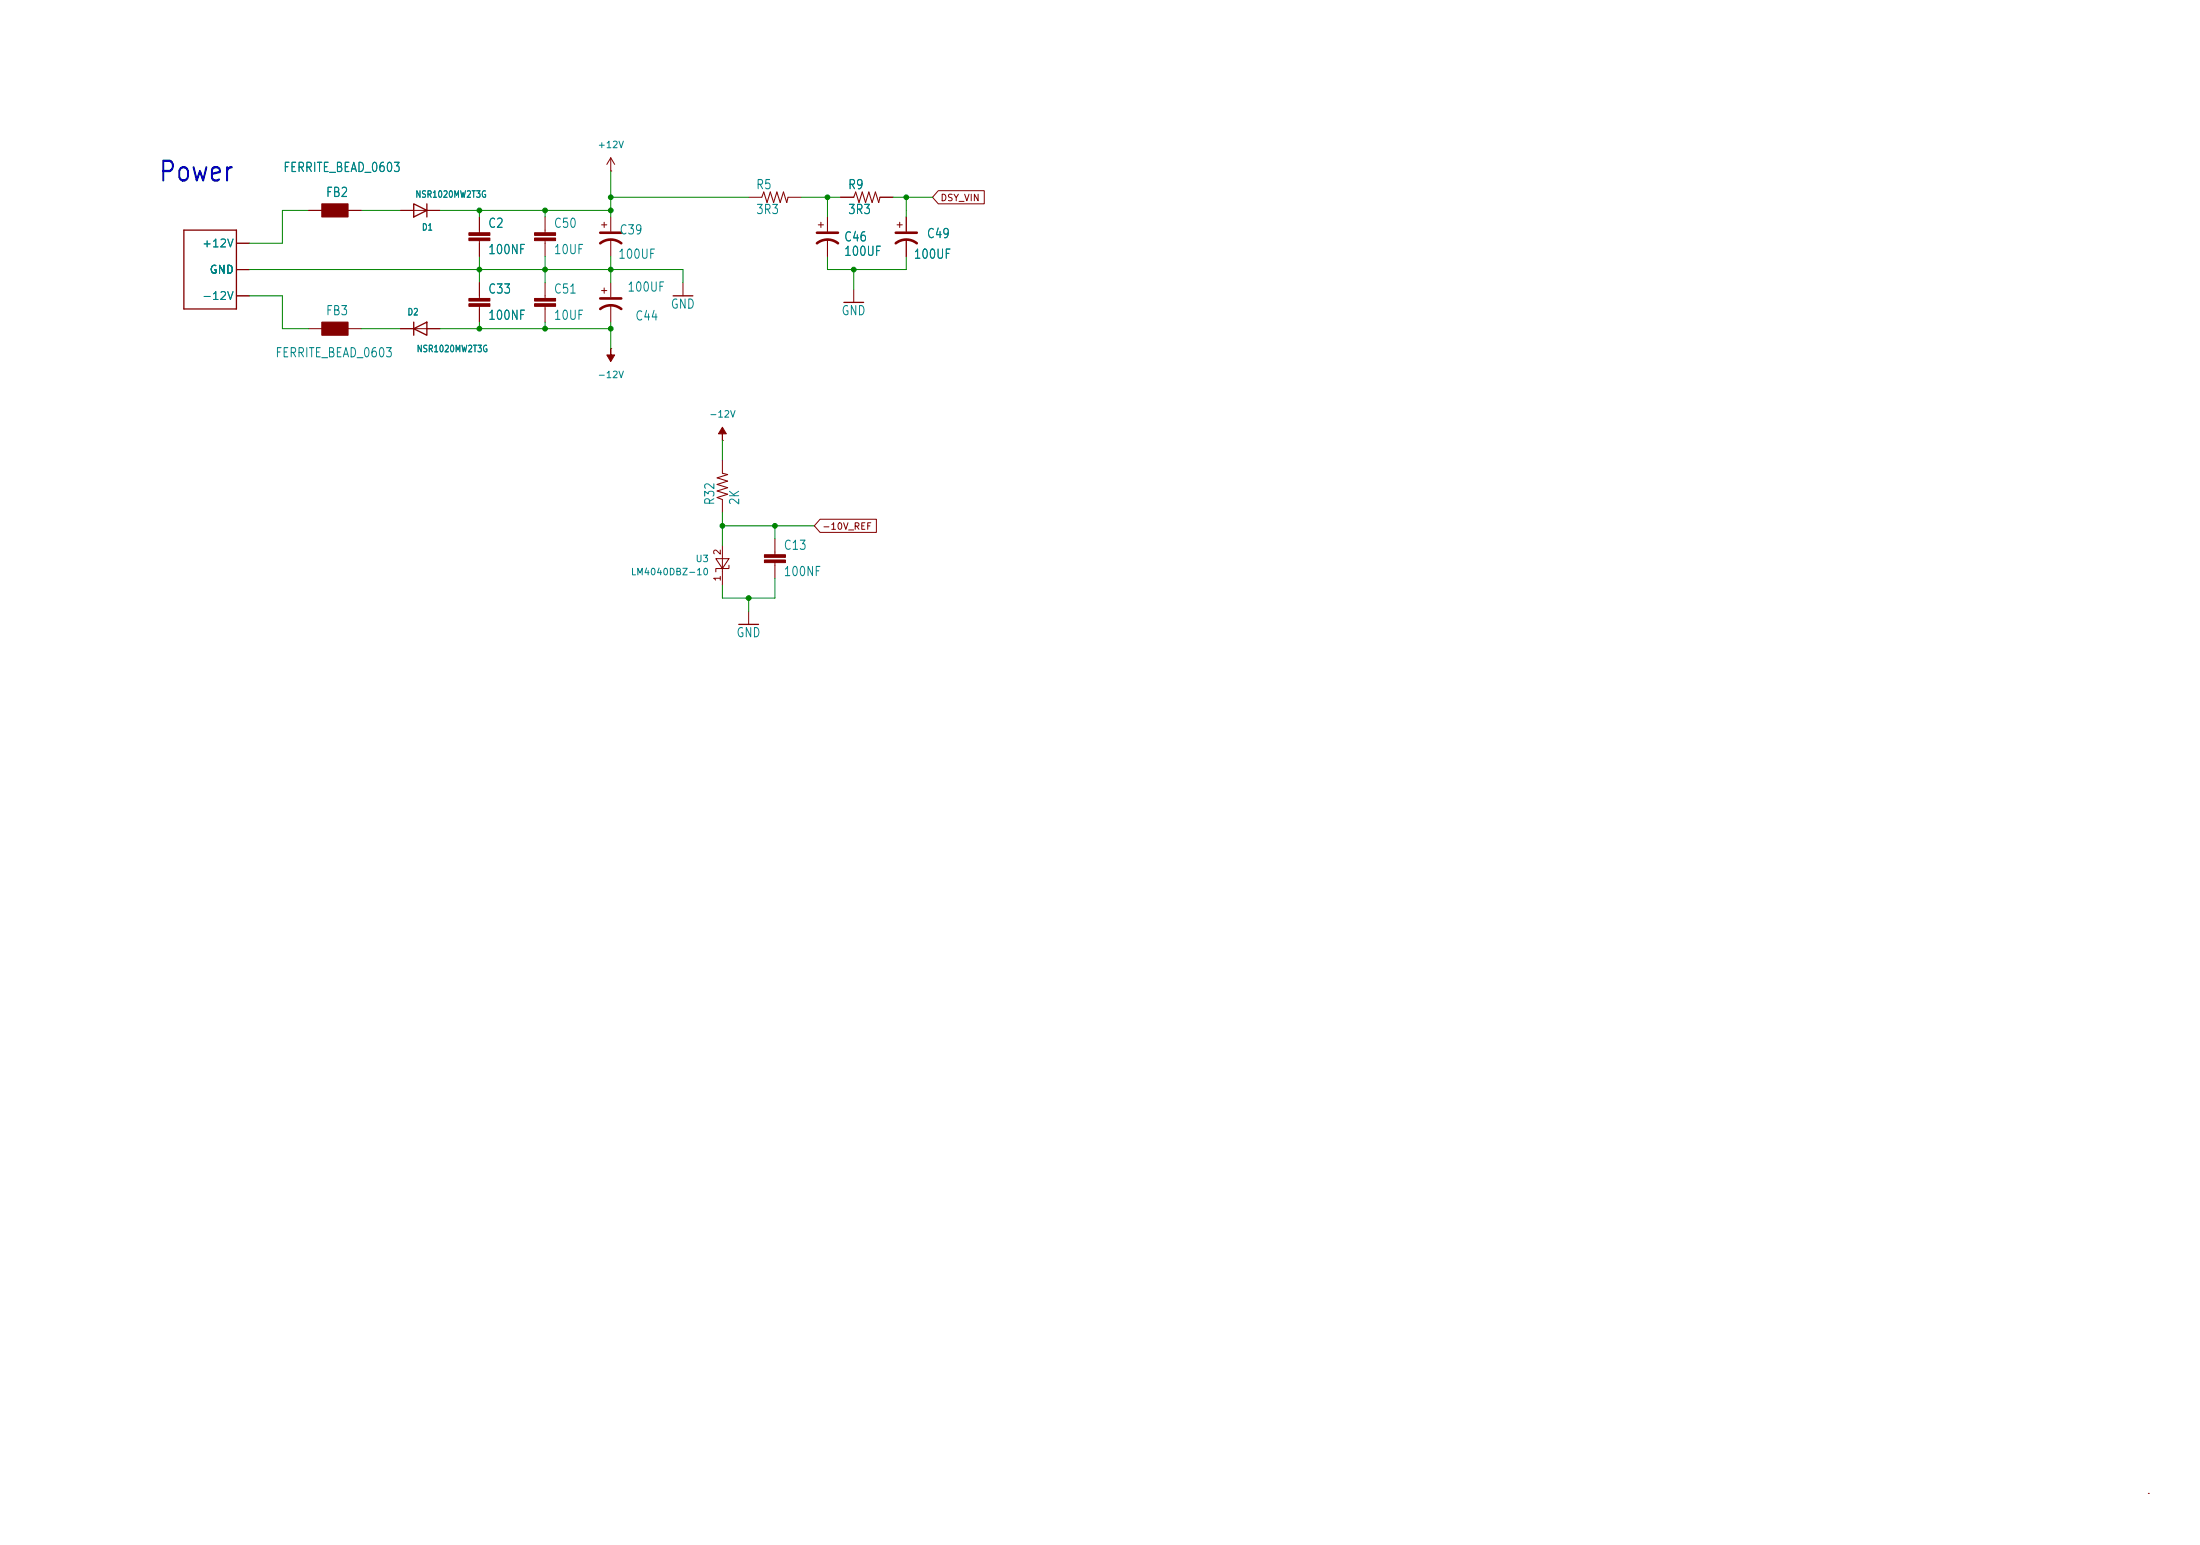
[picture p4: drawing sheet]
<svg xmlns="http://www.w3.org/2000/svg" width="425mm" height="299mm" viewBox="0 0 425 299" stroke-linecap="round" stroke-linejoin="round" font-family="sans-serif">
<g fill="none" stroke="#840000" stroke-width=".19">
<path d="M118.1 33h.1M118.1 30.5v2.5M118.1 30.5l-.8 1.3M118.1 30.5l.8 1.3M144.8 38.1h2.5M152.4 38.1h2.5M162.6 38.1h2.5M170.2 38.1h2.5M181.5 36.9h8.8v2.5h-8.8l-1.2-1.3zM45.7 52.1h2.6M45.7 57.2h2.6M45.7 47h2.6"/>
<path d="M59.7 40.7h2.5M67.3 40.7h2.5M77.5 40.7h7.6M92.7 41.9v3.1M92.7 46.5v3.1M92.7 54.6v3.1M92.7 59.2v3.1M105.4 41.9v3.1M105.4 46.5v3.1M105.4 54.6v3.1M105.4 59.2v3.1M116.3 43.5h1"/>
<path d="M116.3 56.2h1M116.8 43v1M116.8 55.7v1M118.1 41.9v2.8M118.1 46.3v3.3M118.1 54.6v2.8M118.1 59v3.3M132.1 54.6v2.6M158.2 43.5h1.1M158.7 43v1M160 41.9v2.8M160 46.3v3.3"/>
<path d="M165.1 55.9v2.5M173.5 43.5h1M174 43v1M175.3 41.9v2.8M175.3 46.3v3.3M59.7 63.5h2.5M67.3 63.5h2.5M77.5 63.5h7.6M118.1 67.3h.1M139.7 85.1h.1M139.7 88.9v2.6M139.7 96.5v2.6"/>
<path d="M139.7 105.4v7.7M144.8 118.1v2.6M149.9 104.2v3M149.9 108.7v3.1M158.6 100.4h10.9v2.5h-10.9l-1.1-1.3zM415.4 288.6h.1"/>
</g>
<g fill="#840000" stroke="#840000" stroke-width=".19">
<path d="M62.2 39.4h5.1v2.5h-5.1z"/>
<path d="M139.7 82.6l.8 1.2h-.8v1.3v-1.3h-.8z"/>
<path d="M147.8 107.2h4.1v.5h-4.1z"/>
<path d="M147.8 108.2h4.1v.5h-4.1z"/>
<path d="M103.4 57.7h4v.5h-4z"/>
<path d="M103.4 58.7h4v.5h-4z"/>
<path d="M118.1 67.3v1.3h.8l-.8 1.3-.8-1.3h.8z"/>
<path d="M90.7 45h4v.5h-4z"/>
<path d="M90.7 46h4v.5h-4z"/>
<path d="M62.2 62.3h5.1v2.5h-5.1z"/>
<path d="M103.4 45h4v.5h-4z"/>
<path d="M103.4 46h4v.5h-4z"/>
<path d="M90.7 57.7h4v.5h-4z"/>
<path d="M90.7 58.7h4v.5h-4z"/>
</g>
<path d="M80 39.4l2.5 1.3-2.5 1.2zM82.5 39.4v2.5M35.6 44.5h10.1v15.2h-10.1zM130.2 57.2h3.8M163.2 58.4h3.8M80 63.5l2.5-1.2v2.5zM80 62.3v2.5M142.9 120.7h3.8" fill="none" stroke="#840000" stroke-width=".25"/>
<path d="M147.3 38.1l.4-1 .6 2 .7-2 .6 2 .6-2 .7 2 .6-2 .6 2 .3-1M165.1 38.1l.4-1 .6 2 .7-2 .6 2 .6-2 .7 2 .6-2 .6 2 .3-1M139.7 91.5l1 .2-2 .7 2 .6-2 .6 2 .7-2 .6 2 .6-2 .7 1 .3M138.4 108h2.6l-1.3 1.9zM141 109.2v.7h-2.6v.6" fill="none" stroke="#840000" stroke-width=".2"/>
<path d="M116.1 47a3.3 3.3 0 0 1 4 0M116.1 59.7a3.3 3.3 0 0 1 4 0M116.1 45h4M116.1 57.7h4M158 47a3.3 3.3 0 0 1 4.1 0M158 45h4.1M173.2 47a3.3 3.3 0 0 1 4.1 0M173.2 45h4.1" fill="none" stroke="#840000" stroke-width=".51"/>
<g fill="none" stroke="#008400" stroke-width=".19">
<path d="M118.1 33v8.9M118.1 38.1h26.7M154.9 38.1h7.7M160 38.1v3.8M172.7 38.1h7.6M175.3 38.1v3.8M48.3 57.2h6.3v6.3h5.1M48.3 52.1h83.8v2.5M59.7 40.7h-5.1v6.3h-6.3M69.8 40.7h7.7M85.1 40.7h33M92.7 40.7v1.2"/>
<path d="M92.7 49.6v5M105.4 40.7v1.2M105.4 49.6v5M118.1 49.6v5M160 49.6v2.5h15.3v-2.5M165.1 52.1v3.8M69.8 63.5h7.7M85.1 63.5h33M92.7 62.3v1.2M105.4 62.3v1.2M118.1 62.3v5M139.7 85.1v3.8"/>
<path d="M139.7 99.1v6.3M139.7 101.6h17.8M144.8 115.6v2.5M149.9 111.8v3.8h-10.2v-2.5M149.9 101.6v2.6"/>
</g>
<g fill="#008400" stroke="#008400" stroke-width=".19">
<circle cx="105.4" cy="63.5" r=".46"/>
<circle cx="105.4" cy="52.1" r=".46"/>
<circle cx="92.7" cy="40.7" r=".46"/>
<circle cx="105.4" cy="40.7" r=".46"/>
<circle cx="92.7" cy="52.1" r=".46"/>
<circle cx="92.7" cy="63.5" r=".46"/>
<circle cx="175.3" cy="38.1" r=".46"/>
<circle cx="118.1" cy="38.1" r=".46"/>
<circle cx="118.1" cy="40.7" r=".46"/>
<circle cx="165.1" cy="52.1" r=".46"/>
<circle cx="160" cy="38.1" r=".46"/>
<circle cx="118.1" cy="52.1" r=".46"/>
<circle cx="139.7" cy="101.6" r=".46"/>
<circle cx="149.9" cy="101.6" r=".46"/>
<circle cx="144.8" cy="115.6" r=".46"/>
<circle cx="118.1" cy="63.5" r=".46"/>
</g>
<text font-size="3.8" fill="#0000c2" x="30.5" y="36">Power</text>
<g font-size="1.8" fill="#008484">
<text x="54.7" y="33.7">FERRITE_BEAD_0603</text>
<text x="62.9" y="38.5">FB2</text>
<text x="146.1" y="37">R5</text>
<text x="146.1" y="41.8">3R3</text>
<text x="163.9" y="37">R9</text>
<text x="163.9" y="41.8">3R3</text>
<text x="94.3" y="44.5">C2</text>
<text x="107" y="44.5">C50</text>
<text x="119.7" y="45.8">C39</text>
<text x="163.1" y="47.1">C46</text>
<text x="179.1" y="46.5">C49</text>
<text x="94.3" y="49.6">100NF</text>
<text x="107" y="49.6">10UF</text>
<text x="119.4" y="50.5">100UF</text>
<text x="163.1" y="49.9">100UF</text>
<text x="176.6" y="50.5">100UF</text>
<text x="94.3" y="57.2">C33</text>
<text x="107" y="57.2">C51</text>
<text x="121.2" y="56.8">100UF</text>
<text x="62.9" y="61.4">FB3</text>
<text x="94.3" y="62.3">100NF</text>
<text x="107" y="62.3">10UF</text>
<text x="122.7" y="62.4">C44</text>
<text x="129.6" y="60.1">GND</text>
<text x="162.6" y="61.4">GND</text>
<text x="53.1" y="69.5">FERRITE_BEAD_0603</text>
<text x="138.6" y="97.8" transform="rotate(-90 138.6 97.8)">R32</text>
<text x="143.4" y="97.8" transform="rotate(-90 143.4 97.8)">2K</text>
<text x="151.4" y="106.7">C13</text>
<text x="151.4" y="111.8">100NF</text>
<text x="142.3" y="123.6">GND</text>
</g>
<g font-size="1.5" fill="#008484">
<text x="39" y="48.2">+12V</text>
<text x="40.4" y="53.3">GND</text>
<text x="39" y="58.3">-12V</text>
</g>
<g font-size="1.3" fill="#008484">
<text x="115.5" y="28.9">+12V</text>
<text x="80.2" y="38.5">NSR1020MW2T3G</text>
<text x="81.5" y="44.9">D1</text>
<text x="78.7" y="61.3">D2</text>
<text x="80.5" y="68.4">NSR1020MW2T3G</text>
<text x="115.5" y="73.4">-12V</text>
<text x="137.1" y="81">-12V</text>
<text x="121.9" y="111.5">LM4040DBZ-10</text>
<text x="134.4" y="108.9">U3</text>
</g>
<g font-size="1.3" fill="#840000">
<text x="181.8" y="39.2">DSY_VIN</text>
<text x="139.7" y="107.4" transform="rotate(-90 139.7 107.4)">2</text>
<text x="158.9" y="102.7">-10V_REF</text>
<text x="139.7" y="112.5" transform="rotate(-90 139.7 112.5)">1</text>
</g>
</svg>
